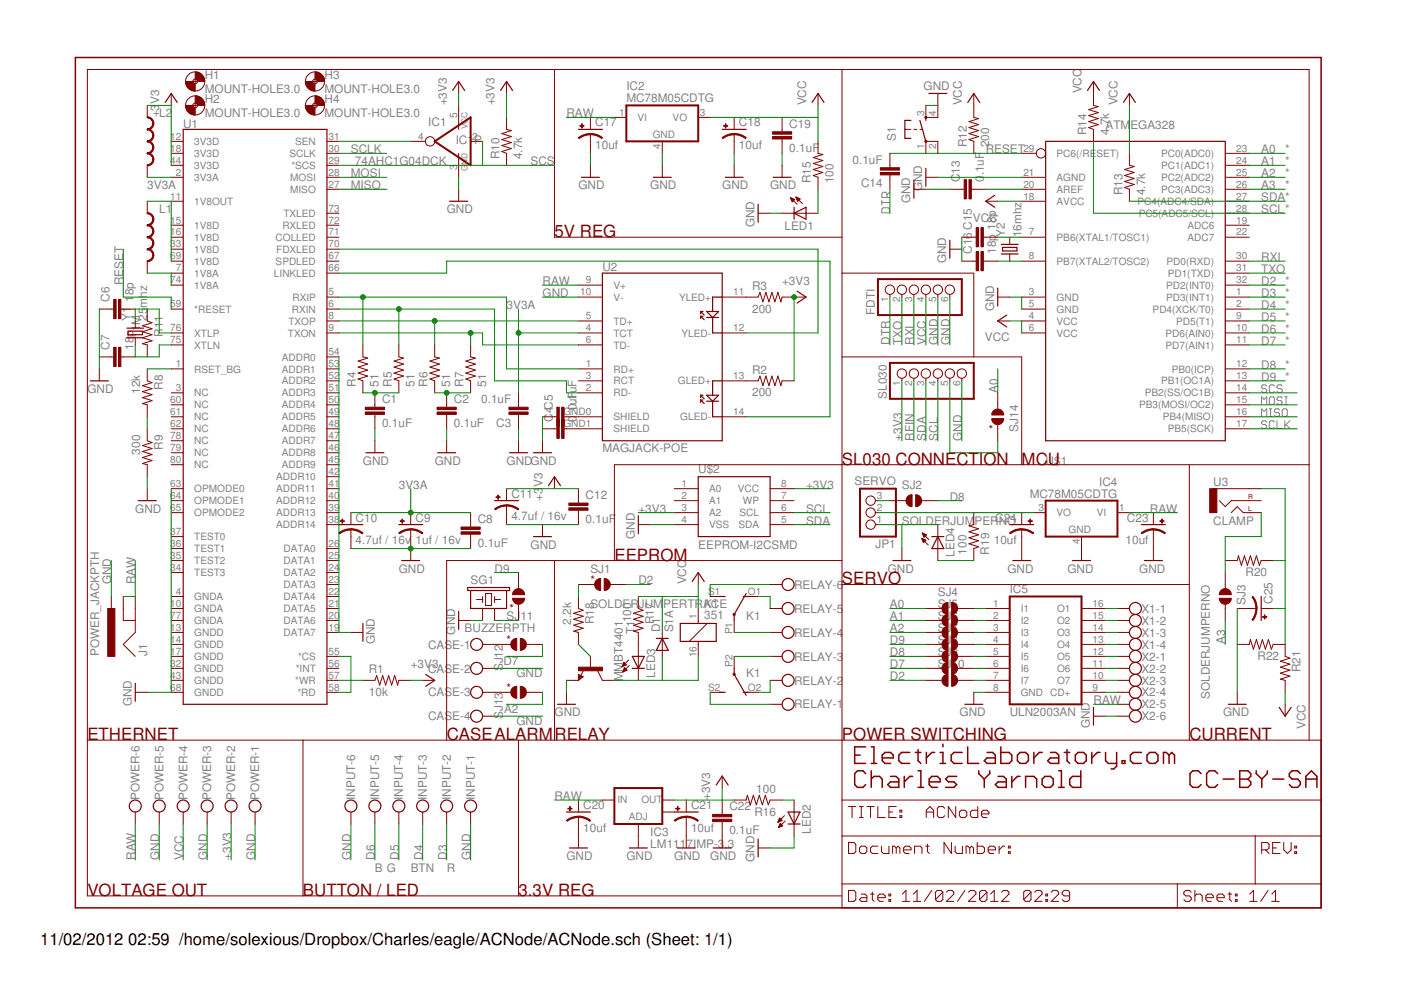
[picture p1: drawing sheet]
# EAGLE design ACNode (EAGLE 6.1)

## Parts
C1  0.1uF  CAP0603-CAP  [0603-CAP]
C2  0.1uF  CAP0603-CAP  [0603-CAP]
C3  0.1uF  CAP0603-CAP  [0603-CAP]
C4  0.1uF  CAP0603-CAP  [0603-CAP]
C5  0.1uF  CAP0603-CAP  [0603-CAP]
C6  18p  CAP0603-CAP  [0603-CAP]
C7  18p  CAP0603-CAP  [0603-CAP]
C8  0.1uF  CAP0603-CAP  [0603-CAP]
C9  1uf / 16v  CAP_POL1206  [EIA3216]
C10  4.7uf / 16v  CAP_POL1206  [EIA3216]
C11  4.7uf / 16v  CAP_POL1206  [EIA3216]
C12  0.1uF  CAP0603-CAP  [0603-CAP]
C13  0.1uF  CAP0603-CAP  [0603-CAP]
C14  0.1uF  CAP0603-CAP  [0603-CAP]
C15  18p  CAP0603-CAP  [0603-CAP]
C16  18p  CAP0603-CAP  [0603-CAP]
C17  10uf  CAP_POL1206  [EIA3216]
C18  10uf  CAP_POL1206  [EIA3216]
C19  0.1uF  CAP0603-CAP  [0603-CAP]
C20  10uf  CAP_POL1206  [EIA3216]
C21  10uf  CAP_POL1206  [EIA3216]
C22  0.1uF  CAP0603-CAP  [0603-CAP]
C23  10uf  CAP_POL1206  [EIA3216]
C24  10uf  CAP_POL1206  [EIA3216]
C25  CAP_POL1206  [EIA3216]
CASE  W237-4  [W237-4]
D1  S1A  DIODE-DO-214AC  [DO-214AC]
FDTI  PINHD-1X6  [1X06]
H1  MOUNT-HOLE3.0  [3,0]
H2  MOUNT-HOLE3.0  [3,0]
H3  MOUNT-HOLE3.0  [3,0]
H4  MOUNT-HOLE3.0  [3,0]
IC1  74AHC1G04DCK  [SC70-5]
IC2  MC78M05CDTG  [DPACK_3]
IC3  LM1117IMP-3.3  V_REG_LM1117SOT223  [SOT223]
IC4  MC78M05CDTG  [DPACK_3]
IC5  ULN2003AN  [DIL16]
INPUT  W237-6  [W237-6]
J1  POWER_JACKPTH  [POWER_JACK_PTH]
JP1  SERVO  PINHD-1X3  [1X03]
K1  351  [351]
L1  INDUCTOR1206H*  [INDUCTOR-1206]
L2  INDUCTOR1206H*  [INDUCTOR-1206]
LED1  LED0603  [LED-0603]
LED2  LED0603  [LED-0603]
LED3  LED0603  [LED-0603]
LED4  LED0603  [LED-0603]
POWER  W237-6  [W237-6]
R1  10k  RESISTOR0603-RES  [0603-RES]
R2  200  RESISTOR0603-RES  [0603-RES]
R3  200  RESISTOR0603-RES  [0603-RES]
R4  51  RESISTOR0603-RES  [0603-RES]
R5  51  RESISTOR0603-RES  [0603-RES]
R6  51  RESISTOR0603-RES  [0603-RES]
R7  51  RESISTOR0603-RES  [0603-RES]
R8  12k  RESISTOR0603-RES  [0603-RES]
R9  300  RESISTOR0603-RES  [0603-RES]
R10  4.7k  RESISTOR0603-RES  [0603-RES]
R11  1M  RESISTOR0603-RES  [0603-RES]
R12  200  RESISTOR0603-RES  [0603-RES]
R13  4.7k  RESISTOR0603-RES  [0603-RES]
R14  4.7k  RESISTOR0603-RES  [0603-RES]
R15  100  RESISTOR0603-RES  [0603-RES]
R16  100  RESISTOR0603-RES  [0603-RES]
R17  100  RESISTOR0603-RES  [0603-RES]
R18  2.2k  RESISTOR0603-RES  [0603-RES]
R19  100  RESISTOR0603-RES  [0603-RES]
R20  RESISTOR0603-RES  [0603-RES]
R21  RESISTOR0603-RES  [0603-RES]
R22  RESISTOR0603-RES  [0603-RES]
RELAY  W237-6  [W237-6]
S1  TAC_SWITCHSMD  [TACTILE_SWITCH_SMD]
SG1  BUZZERPTH  [BUZZER-12MM]
SJ1  SOLDERJUMPERTRACE  [SJ_2S-TRACE]
SJ2  SOLDERJUMPERNO  [SJ_2S-NO]
SJ3  SOLDERJUMPERNO  [SJ_2S-NO]
SJ4  SOLDERJUMPERNO  [SJ_2S-NO]
SJ5  SOLDERJUMPERNO  [SJ_2S-NO]
SJ6  SOLDERJUMPERNO  [SJ_2S-NO]
SJ7  SOLDERJUMPERNO  [SJ_2S-NO]
SJ8  SOLDERJUMPERNO  [SJ_2S-NO]
SJ9  SOLDERJUMPERNO  [SJ_2S-NO]
SJ10  SOLDERJUMPERNO  [SJ_2S-NO]
SJ11  SOLDERJUMPERTRACE  [SJ_2S-TRACE]
SJ12  SOLDERJUMPERTRACE  [SJ_2S-TRACE]
SJ13  SOLDERJUMPERTRACE  [SJ_2S-TRACE]
SJ14  SOLDERJUMPERTRACE  [SJ_2S-TRACE]
SL030  PINHD-1X6  [1X06]
T1  MMBT4401  MMBT4401LT1-NPN-SOT23-BEC  [SOT23-BEC]
U1  W5100  [LQFP-80]
U2  MAGJACK-POE  [MAGJACK-POE]
U3  CLAMP  AUDIO-JACKPTH  [AUDIO-JACK]
U$1  ATMEGA328  AVR-MEGA8-AI  [TQFP32-08]
U$2  EEPROM-I2CSMD  [SO08]
X1  W237-4  [W237-4]
X2  W237-6  [W237-6]
Y1  25mhz  CRYSTALSMD  [HC49UP]
Y2  16mhz  CRYSTALSMD  [HC49UP]

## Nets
3V3A: C3.2 C8.1 C9.A(+) C10.A(+) L2.P$2 U1.2(3V3A) U2.4(TCT)
+3V3: C11.A(+) C12.1 C21.A(+) C22.1 IC1.5(VCC) IC3.2(OUT) L2.P$1 POWER.2 R1.2 R2.2 R3.2 R10.2 R16.2 SL030.1 U1.12(3V3D) U1.18(3V3D) U1.44(3V3D) U$2.3(A2) U$2.8(VCC)
A0: SJ4.1 SJ14.1 U$1.23(PC0(ADC0))
A1: SJ5.1 U$1.24(PC1(ADC1))
A2: SJ6.1 SJ13.2 U$1.25(PC2(ADC2))
A3: SJ3.2 U$1.26(PC3(ADC3))
D2: SJ1.2 SJ10.1 U$1.32(PD2(INT0))
D3: INPUT.2 U$1.1(PD3(INT1))
D4: INPUT.3 U$1.2(PD4(XCK/T0))
D5: INPUT.4 U$1.9(PD5(T1))
D6: INPUT.5 U$1.10(PD6(AIN0))
D7: SJ9.1 SJ12.2 U$1.11(PD7(AIN1))
D8: SJ2.2 SJ8.1 U$1.12(PB0(ICP))
D9: SJ7.1 SJ11.2 U$1.13(PB1(OC1A))
DTR: C14.1 FDTI.1
GND: C1.2 C2.2 C3.1 C4.1 C5.1 C6.1 C7.1 C8.2 C9.C(-) C10.C(-) C11.C(-) C12.2 C13.1 C15.1 C16.1 C17.C(-) C18.C(-) C19.2 C20.C(-) C21.C(-) C22.2 C23.C(-) C24.C(-) C25.C(-) CASE.2 CASE.4 FDTI.5 FDTI.6 IC1.3(GND) IC2.4(GND) IC3.1(ADJ) IC4.4(GND) IC5.8(GND) INPUT.1 INPUT.6 J1.PWR JP1.1 LED1.C LED2.C LED4.C POWER.1 POWER.3 POWER.5 R9.2 R22.2 S1.3 S1.4 SG1.+ SL030.6 T1.E U1.4(GNDA) U1.10(GNDA) U1.13(GNDD) U1.14(GNDD) U1.17(GNDD) U1.19(DATA7) U1.20(DATA6) U1.21(DATA5) U1.22(DATA4) U1.23(DATA3) U1.24(DATA2) U1.25(DATA1) U1.26(DATA0) U1.32(GNDD) U1.34(TEST3) U1.35(TEST2) U1.36(TEST1) U1.37(TEST0) U1.38(ADDR14) U1.39(ADDR13) U1.40(ADDR12) U1.41(ADDR11) U1.42(ADDR10) U1.43(GNDD) U1.45(ADDR9) U1.46(ADDR8) U1.47(ADDR7) U1.48(ADDR6) U1.49(ADDR5) U1.50(ADDR4) U1.51(ADDR3) U1.52(ADDR2) U1.53(ADDR1) U1.54(ADDR0) U1.63(OPMODE0) U1.64(OPMODE1) U1.65(OPMODE2) U1.68(GNDD) U1.77(GNDA) U2.10(V-) U$1.3(GND) U$1.5(GND) U$1.21(AGND) U$2.4(VSS) X2.6
MISO: U1.27(MISO) U$1.16(PB4(MISO))
MOSI: U1.28(MOSI) U$1.15(PB3(MOSI/OC2))
N$1: IC1.4(O) U1.31(SEN)
N$2: C13.2 U$1.20(AREF)
N$3: C2.1 R6.1 R7.1
N$4: C1.1 R4.1 R5.1
N$5: L1.P$2 U1.7(1V8A) U1.74(1V8A)
N$6: L1.P$1 U1.11(1V8OUT) U1.15(1V8D) U1.16(1V8D) U1.33(1V8D) U1.69(1V8D)
N$7: R1.1 U1.55(*CS) U1.57(*WR) U1.58(*RD)
N$8: R8.2 R9.1
N$9: R6.2 U1.8(TXOP) U2.5(TD+)
N$10: R7.2 U1.9(TXON) U2.6(TD-)
N$11: R4.2 U1.5(RXIP) U2.1(RD+)
N$12: R5.2 U1.6(RXIN) U2.2(RD-)
N$13: R3.1 U2.11(YLED+)
N$14: R2.1 U2.13(GLED+)
N$15: R8.1 U1.1(RSET_BG)
N$16: U1.70(FDXLED) U2.12(YLED-)
N$17: U1.66(LINKLED) U2.14(GLED-)
N$18: C5.2 U2.GND0(SHIELD)
N$19: C4.2 U2.GND1(SHIELD)
N$20: C7.2 R11.2 U1.75(XTLN) Y1.1
N$21: C6.2 R11.1 U1.76(XTLP) Y1.2
N$22: C15.2 U$1.7(PB6(XTAL1/TOSC1)) Y2.2
N$23: SG1.- SJ11.1
N$24: C16.2 U$1.8(PB7(XTAL2/TOSC2)) Y2.1
N$25: K1.S2(3:S) RELAY.1
N$26: LED1.A R15.1
N$27: K1.O2(3:O) RELAY.2
N$28: LED2.A R16.1
N$29: K1.P2(3:P) RELAY.3
N$30: K1.P1(2:P) RELAY.4
N$31: K1.O1(2:O) RELAY.5
N$32: K1.S1(2:S) RELAY.6
N$33: LED3.A R17.2
N$34: D1.A K1.16 LED3.C T1.C
N$35: R18.2 T1.B
N$36: LED4.A R19.1
N$37: R18.1 SJ1.1
N$38: C24.A(+) IC4.3(VO) JP1.2 R19.2
N$39: JP1.3 SJ2.1
N$40: C25.A(+) R20.1 R21.1 R22.1 U3.SLEEVE
N$41: R20.2 SJ3.1 U3.TIP(LEFT)
N$42: IC5.16(O1) X1.1
N$43: IC5.15(O2) X1.2
N$44: IC5.14(O3) X1.3
N$45: IC5.13(O4) X1.4
N$46: IC5.12(O5) X2.1
N$47: IC5.11(O6) X2.2
N$48: IC5.10(O7) X2.3
N$49: IC5.9(CD+) X2.4
N$50: IC5.7(I7) SJ10.2
N$51: IC5.6(I6) SJ9.2
N$52: IC5.5(I5) SJ8.2
N$53: IC5.4(I4) SJ7.2
N$54: IC5.3(I3) SJ6.2
N$55: IC5.2(I2) SJ5.2
N$56: IC5.1(I1) SJ4.2
N$57: SJ14.2 SL030.5
N$58: CASE.1 SJ12.1
N$59: CASE.3 SJ13.1
RAW: C17.A(+) C20.A(+) C23.A(+) IC2.1(VI) IC3.3(IN) IC4.1(VI) J1.GND J1.GNDBREAK POWER.6 U2.9(V+) X2.5
RESET: C14.2 R12.1 S1.1 S1.2 U1.59(*RESET) U$1.29(PC6(/RESET))
RFIN: SL030.2
RXI: FDTI.3 U$1.30(PD0(RXD))
SCL: R14.1 SL030.4 U$1.28(PC5(ADC5/SCL)) U$2.6(SCL)
SCLK: U1.30(SCLK) U$1.17(PB5(SCK))
SCS: IC1.2(I) R10.1 U1.29(*SCS) U$1.14(PB2(SS/OC1B))
SDA: R13.1 SL030.3 U$1.27(PC4(ADC4/SDA)) U$2.5(SDA)
TXO: FDTI.2 U$1.31(PD1(TXD))
VCC: C18.A(+) C19.1 D1.C FDTI.4 IC2.3(VO) K1.1 POWER.4 R12.2 R13.2 R14.2 R15.2 R17.1 R21.2 U$1.4(VCC) U$1.6(VCC) U$1.18(AVCC)
Unconnected: IC3.4(OUT) U1.3(NC) U1.56(*INT) U1.60(NC) U1.61(NC) U1.62(NC) U1.67(SPDLED) U1.71(COLLED) U1.72(RXLED) U1.73(TXLED) U1.78(NC) U1.79(NC) U1.80(NC) U2.3(RCT) U3.RING(RIGHT) U$1.19(ADC6) U$1.22(ADC7) U$2.1(A0) U$2.2(A1) U$2.7(WP)

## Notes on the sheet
- *
- *
- *
- *
- *
- *
- 5V REG
- *
- *
- *
- *
- *
- *
- *
- *
- *
- SL030 CONNECTION | MCU
- EEPROM
- * | SERVO
- *
- *
- *
- ETHERNET | CASE | ALARM | RELAY | POWER SWITCHING | CURRENT
- ElectricLaboratory.com
- Charles Yarnold | CC-BY-SA
- B | G | BTN | R
- VOLTAGE OUT | BUTTON / LED | 3.3V REG

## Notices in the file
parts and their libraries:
SparkFun-DigitalIC: Licensing: CC v3.0 Share-Alike You are welcome to use this library for commercial purposes.
